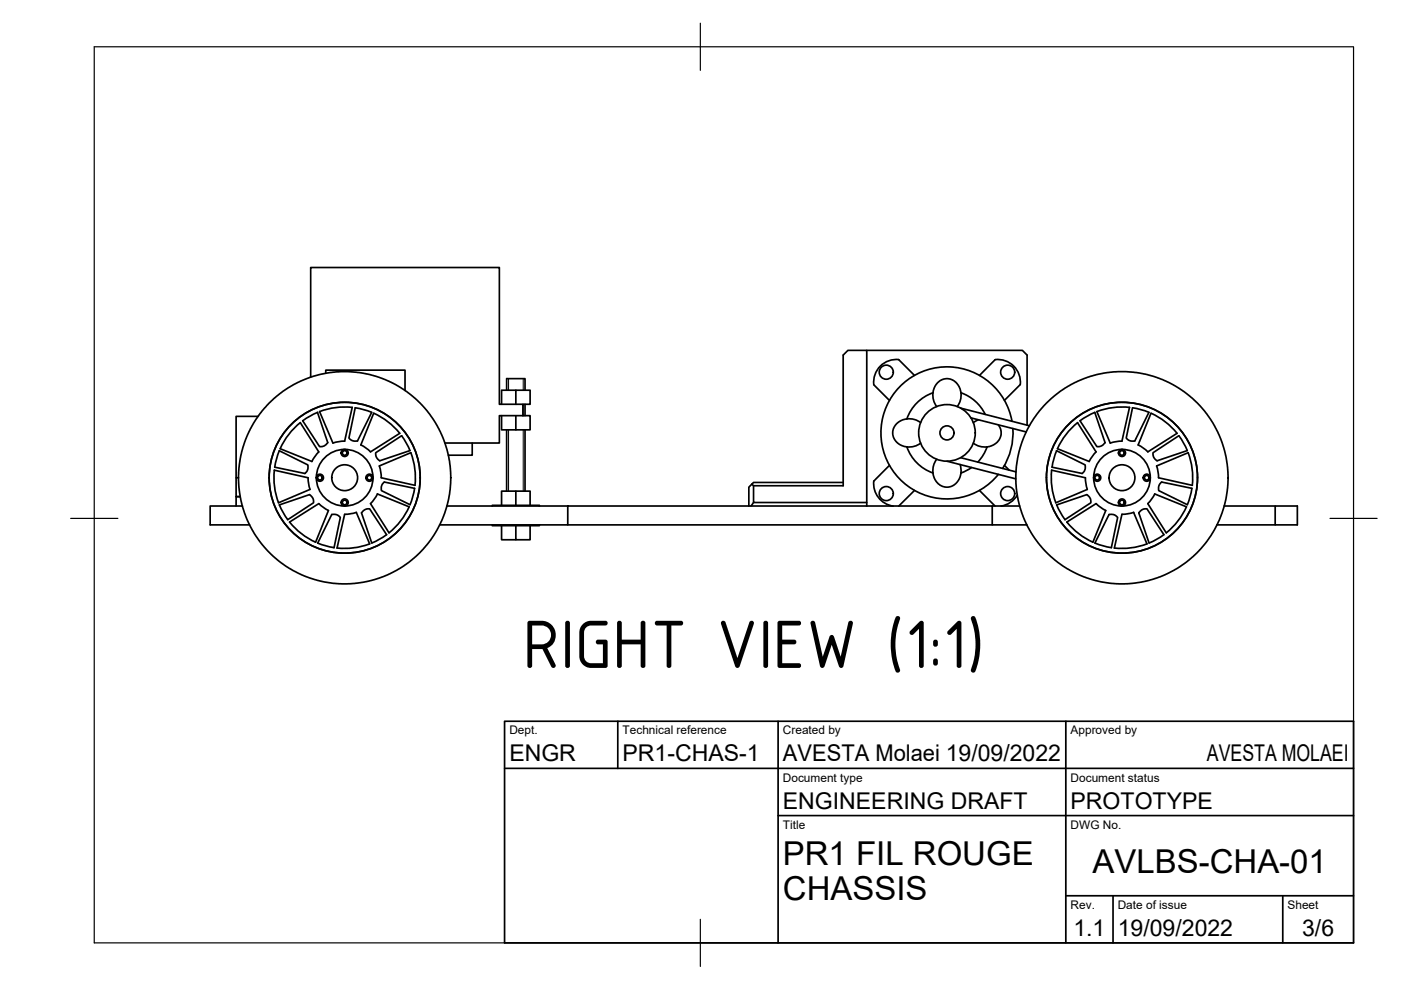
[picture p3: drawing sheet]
<svg xmlns="http://www.w3.org/2000/svg" width="297mm" height="210mm" viewBox="0 0 297 210" stroke-linecap="round" stroke-linejoin="round" font-family="sans-serif">
<!-- layer: Visible -->
<g fill="none" stroke="#000" stroke-width=".36">
<path d="M65.9 80v-23.3h40v29h5v2.4M69.1 79.1v-.6h16.8v4.3M183.8 74.3h33l1 1v14.8M190.5 76.3l3.4 3.3M190.6 76.2a4.8 4.8 0 0 0-5.3 5.4l3.3 3.3M211 76.3l-3.3 3.3M211 76.2a4.8 4.8 0 0 1 5.3 5.4M54.7 88.3h-4.6v13M58.2 99.7l7.1 1.6 .4 2.5-6.6 2.8a15 15 0 0 1-.9-6.9zM59.2 95.6l6.1 3v.8l-.3 .6-.4 .4-6.4-1.3zM64.2 89.2l1.5-1 1.6-.8 2.2 6.4-.4 .5-.7 .4h-.6zM67.6 95.8l-1.5 2-6.7-2.7a15 15 0 0 1 4.3-5.5l3.9 6.2"/>
<path d="M67.8 87.3l2.8 6.7M67.8 87.3a15 15 0 0 1 6.9-.9l-1.6 7.1-1 .1-1.5 .3M76.5 94.4l2.7-6.8a15 15 0 0 1 5.6 4.3l-6.3 3.9M76.5 94.3l2.1 1.5M78.8 87.4l-1.7-.6-1.8-.3-1.3 6.4 .3 .3 .6 .3h.9l3-6.1M80.4 98.8l6.7-2.8a15 15 0 0 1 .9 6.9l-7.2-1.6-.1-1.5zM85.2 92.4l-5.5 3.6v.7l.4 .7 .4 .3 6.4-2.2-.8-1.6-1-1.5M100.1 93.9v2.6h-5M106.3 88.1v3h3.1M107.4 82.7v-2.4h3.9v2.4M107.4 91.1v13M109.4 85.7v-3h3v3h-1.5"/>
<path d="M109.4 82.7h-3.1v3M109.4 88.1v3h3v-3h-1.5M110.9 88.1h-5v5.8h-11.6M111.3 85.7v2.4M111.3 91.1v13M188.6 98.7l-3.3 3.3a4.8 4.8 0 0 0 4.1 5.3M192.3 94.8a9 9 0 0 0 5.5 5.5M195.2 89.6a4 4 0 0 0-4.6-.2l-1 1.1-.3 .9v.6l.5 1.3 1.1 1a3.9 3.9 0 0 0 4.3-.3M197.8 83.3l.3-1.1 .6-1 .9-.7 1.1-.2 1 .2 .9 .5 .8 1.1 .3 1.2M197.8 83.3a9 9 0 0 0-5.5 5.5M197.8 83.3l.1 1.5 .7 1.4M198.6 97.4l-.7 1.3-.1 1.6"/>
<path d="M200.8 97.8l14.6 3.7M203.6 98.5l.1 1.8M203.6 86.5l14.6 3.8M203.7 97l11.7 3M203.7 83.3l-.1 1.5-.7 1.4M203.7 83.3a9 9 0 0 1 5.2 4.6M205.8 88.6l11.8 3M206 99.1l-2.3 1.2M206.4 94l1.3 .6 1.6 .1M207.5 89l-1.1 .6M209.3 94.8l-.8 1.7-1.2 1.5M211.6 90.1l.5 .7 .2 .7-.1 .8-.3 .8-.4 .6-.7 .6-1.5 .5"/>
<path d="M213 98.7l1 1M214.6 89.3a14 14 0 0 0-19.5-10.3 14 14 0 0 0-5.4 21.3 14 14 0 0 0 22 .3M214.7 90.9a14 14 0 0 1-2.1 8.4M216.3 81.6l-3.3 3.3M223 99.7a15 15 0 0 0 .9 6.9l6.6-2.8-.4-2.5-7.2-1.6M224 95.6l6.1 3v.8l-.3 .6-.4 .4-6.4-1.3zM229 89.2l1.5-1 1.6-.8 2.2 6.4-.4 .5-.7 .4h-.6zM232.4 95.8l-1.5 2-6.7-2.7a15 15 0 0 1 4.3-5.5l3.9 6.2M232.6 87.3l2.8 6.7M232.6 87.3a15 15 0 0 1 6.9-.9l-1.6 7.1-1 .1-1.5 .3M241.3 94.4l2.7-6.8a15 15 0 0 1 5.6 4.3l-6.2 3.9M241.3 94.3l2.1 1.5"/>
<path d="M243.6 87.4l-1.7-.6-1.8-.3-1.3 6.4 .3 .3 .6 .3h.9l3-6.1M249.9 92.4l-5.4 3.6v.7l.5 .7 .3 .3 6.4-2.2-.8-1.6-.9-1.5M251.9 96l-6.7 2.8M251.9 96a15 15 0 0 1 .9 6.9l-7.2-1.6v-1l-.4-1.5M50.6 101.3h-.5v4h.8h-.8v2M51.4 107.3h-6.8v4h8.3M59.2 107l.8 1.7 1 1.5 5.5-3.6v-.6l-.3-.6-.6-.5-6.4 2.2M67.4 115.1l1.7 .6 1.7 .4 1.4-6.4-.4-.4-.7-.2h-.8l-2.9 6.1M67.6 106.8l2 1.4-2.7 6.8a15 15 0 0 1-5.5-4.3l6.2-3.9M75.5 108.6l2.9 6.7M75.6 108.6l-2.5 .4-1.6 7.2M78.4 115.3a15 15 0 0 1-6.9 .9"/>
<path d="M78.5 106.8l4 6.2M80 104.7l6.7 2.8M80 104.7l-1.4 2.1M81.3 102.4l.2-.2 6.4 1.3-.4 1.8-.6 1.7-6-3v-.8zM82 113.4l-1.5 .9-1.7 .8-2.2-6.4 .3-.3 .7-.4 .8-.1 3.6 5.5M86.8 107.4a15 15 0 0 1-4.3 5.6M93.2 111.3h27.2M94.8 107.3h25.6M104.4 107.3v-.2h10v.2M104.4 111.3v.2h10v-.2M106.3 111.5v2.9h3.1M109.4 111.5v2.9h3v-2.9"/>
<path d="M109.4 107.1v-3h3v3M109.4 104.1h-3.1v3M120.4 107.3h90v4h-90zM159.4 102.7l.4 .3h19v-27.7l1-1h4v32.2h-24v-3.5M159.4 102.7l-.6 .6v4M159.8 106.5l-.6 .8M178.8 102.3h-19l-.4 .4M183.8 106.5v.8M193.9 104l-3.3 3.3M197.8 100.3l.3 1.1 .6 1 .9 .6 .9 .3 1.2-.2 .9-.5 .8-1.1 .3-1.2M207.7 104l3.3 3.3M210.4 111.3h7.3"/>
<path d="M210.4 107.3h5.8M215.7 105l-1.2 1.3-1.1 .7-1.2 .3M224 107l.8 1.7 1 1.5 5.5-3.6v-.6l-.3-.6-.6-.5-6.4 2.2M232.1 115.2l3-6.1h1.1l.8 .6-1.4 6.4M232.2 115.1l1.7 .6 1.7 .4M232.4 106.8l-6.2 3.9M232.4 106.8l2 1.4-2.7 6.8a15 15 0 0 1-5.5-4.3M240.3 108.6l2.9 6.7M240.4 108.6l-2.5 .4-1.6 7.2M243.2 115.3a15 15 0 0 1-6.9 .9M243.4 106.8l3.9 6.2M243.4 106.8l.9-1.2 .5-.9 6.8 2.7a15 15 0 0 1-4.3 5.6"/>
<path d="M246 102.5l.3-.3 6.4 1.3-.4 1.8-.6 1.7-6-3v-.8zM246.8 113.4l-1.5 .9-1.7 .8-2.2-6.4 .3-.3 .7-.4 .8-.1 3.6 5.5M258 111.3h12.4v-4h4.7v4h-4.7M259.5 107.3h10.9"/>
<circle cx="187.9" cy="78.9" r="1.49"/>
<circle cx="213.6" cy="78.9" r="1.49"/>
<circle cx="73.1" cy="96" r=".5"/>
<circle cx="73.1" cy="96" r=".75"/>
<circle cx="200.8" cy="91.8" r="6"/>
<circle cx="200.8" cy="91.8" r="1.49"/>
<circle cx="237.9" cy="96" r=".5"/>
<circle cx="237.9" cy="96" r=".75"/>
<circle cx="67.8" cy="101.3" r=".5"/>
<circle cx="67.8" cy="101.3" r=".75"/>
<circle cx="73.1" cy="101.3" r="16"/>
<circle cx="73.1" cy="101.3" r="22.5"/>
<circle cx="73.1" cy="106.5" r=".5"/>
<circle cx="73.1" cy="106.5" r=".75"/>
<circle cx="73.1" cy="101.3" r="2.74"/>
<circle cx="73.1" cy="101.3" r="6"/>
<circle cx="78.3" cy="101.3" r=".5"/>
<circle cx="78.3" cy="101.3" r=".75"/>
<circle cx="187.9" cy="104.7" r="1.49"/>
<circle cx="213.6" cy="104.7" r="1.49"/>
<circle cx="232.6" cy="101.3" r=".5"/>
<circle cx="232.6" cy="101.3" r=".75"/>
<circle cx="237.9" cy="101.3" r="16"/>
<circle cx="237.9" cy="101.3" r="22.5"/>
<circle cx="237.9" cy="106.5" r=".5"/>
<circle cx="237.9" cy="106.5" r=".75"/>
<circle cx="237.9" cy="101.3" r="2.74"/>
<circle cx="237.9" cy="101.3" r="6"/>
<circle cx="243.1" cy="101.3" r=".5"/>
<circle cx="243.1" cy="101.3" r=".75"/>
</g>
<path d="M107.8 80.3v2.4M107.8 91.1v13M110.9 80.3v2.4M110.9 85.7v2.4M110.9 91.1v13" fill="none" stroke="#000" stroke-width=".21"/>
<!-- layer: Border -->
<path d="M20 9.9h267v190h-267zM148.5 4.9v10M15 109.9h10M282 109.9h10M148.5 194.9v10" fill="none" stroke="#000" stroke-width=".25"/>
<!-- layer: TitleBlock -->
<path d="M107 152.9h180v47h-180zM131 152.9v10M165 152.9v47M226 152.9v47M107 162.9h180M165 172.9h122M226 189.9h61M236 189.9v10M272 189.9v10" fill="none" stroke="#000" stroke-width=".36"/>
<text font-size="15.5" x="110.8" y="141.6">RIGHT VIEW (1:1)</text>
<g font-size="7">
<text x="166" y="183.4">PR1 FIL ROUGE</text>
<text x="231.6" y="185.2">AVLBS-CHA-01</text>
<text x="166" y="190.9">CHASSIS</text>
</g>
<g font-size="4.9">
<text x="108" y="161.4">ENGR</text>
<text x="132" y="161.4">PR1-CHAS-1</text>
<text x="166" y="161.4">AVESTA Molaei 19/09/2022</text>
<text x="255.9" y="161.4">AVESTA MOLAEI</text>
<text x="166" y="171.4">ENGINEERING DRAFT</text>
<text x="227" y="171.4">PROTOTYPE</text>
<text x="227.6" y="198.6">1.1</text>
<text x="237" y="198.4">19/09/2022</text>
<text x="276.1" y="198.6">3/6</text>
</g>
<g font-size="2.5">
<text x="108" y="155.7">Dept.</text>
<text x="132" y="155.7">Technical reference</text>
<text x="166" y="155.7">Created by</text>
<text x="227" y="155.7">Approved by</text>
<text x="166" y="165.7">Document type</text>
<text x="227" y="165.7">Document status</text>
<text x="166" y="175.7">Title</text>
<text x="227" y="175.7">DWG No.</text>
<text x="227" y="192.7">Rev.</text>
<text x="237" y="192.7">Date of issue</text>
<text x="273" y="192.7">Sheet</text>
</g>
</svg>
